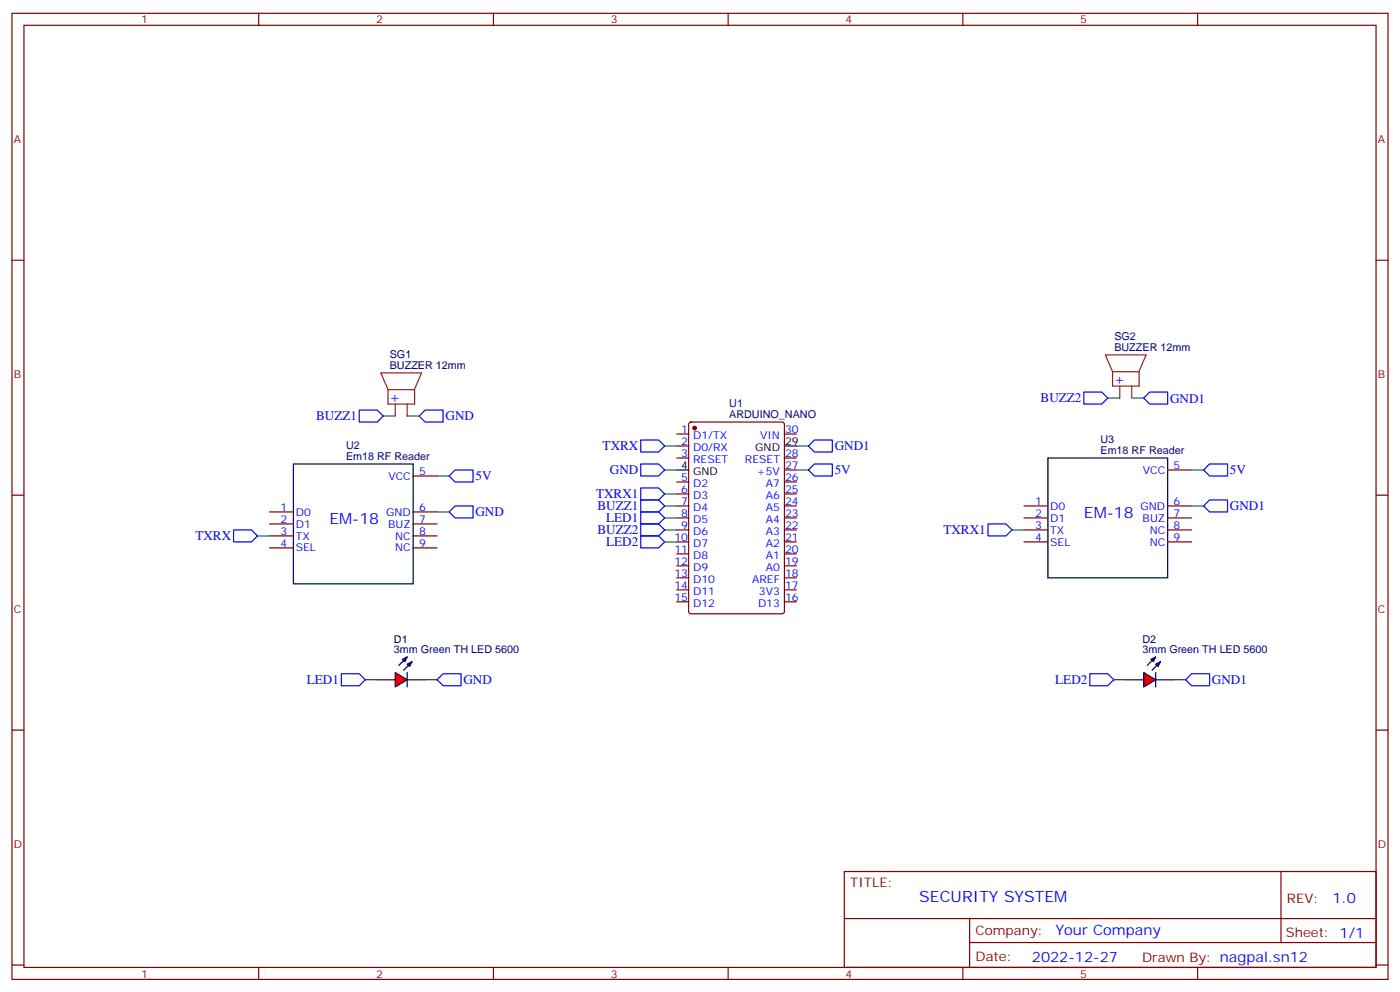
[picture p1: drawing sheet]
<svg xmlns="http://www.w3.org/2000/svg" width="412mm" height="292mm" viewBox="0 0 412 292" stroke-linecap="round" stroke-linejoin="round" font-family="sans-serif">
<g fill="none" stroke="#870000" stroke-width=".35">
<path d="M3.5 3.9h405.4v284.4h-405.4zM7.1 7.4h398.2v277.3h-398.2zM76.2 3.9v3.5M145.3 3.9v3.5M214.5 3.9v3.5M283.6 3.9v3.5M352.8 3.9v3.5M3.5 76.6h3.6M405.3 76.6h3.6M199.3 127.7h3.5M199.3 131.3h3.5M199.3 134.8h3.5"/>
<path d="M203.1 124.4l.5-.2h26.8l.6 .4 .1 55.4-.5 .6-27 .1-.7-.5-.1-55.3zM231.1 127.7h3.5M231.1 134.8h3.5M231.1 138.3h3.5M344 138.3h7M3.5 145.7h3.6M79.4 150.7h7M79.4 154.2h7M79.4 157.7h7M121.7 150.7h7.1M121.7 154.2h7.1M121.7 157.7h7.1"/>
<path d="M121.7 140.1h7.1M199.3 141.9h3.5M199.3 145.4h3.5M199.3 148.9h3.5M199.3 152.4h3.5M199.3 156h3.5M199.3 159.5h3.5M231.1 141.9h3.5M231.1 145.4h3.5M231.1 148.9h3.5M231.1 152.4h3.5M231.1 156h3.5"/>
<path d="M231.1 159.5h3.5M301.6 148.9h7.1M301.6 152.4h7.1M301.6 156h7.1M301.6 159.5h7.1M344 148.9h7M344 152.4h7M344 156h7M344 159.5h7M405.3 145.7h3.6M79.4 161.3h7M121.7 161.3h7.1"/>
<path d="M199.3 163h3.5M199.3 166.5h3.5M199.3 170.1h3.5M199.3 173.6h3.5M199.3 177.1h3.5M231.1 163h3.5M231.1 166.5h3.5M231.1 170.1h3.5M231.1 173.6h3.5M231.1 177.1h3.5M3.5 214.9h3.6M405.3 214.9h3.6"/>
<path d="M248.7 256.5h156.6v28.2h-156.6zM377.3 256.5v20.9M248.7 270.4h156.5M285.6 277.4h119.6M285.6 270.4v14.1M3.5 284h3.6M76.2 284.7v3.6M145.3 284.7v3.6M214.5 284.7v3.6M283.6 284.7v3.6M352.8 284.7v3.6M405.3 284h3.6"/>
</g>
<circle cx="204.6" cy="126" r=".53" fill="#870000" stroke="#870000" stroke-width=".35"/>
<path d="M86.4 136.6h35.3v35.2h-35.3zM199.3 138.3h3.5M231.1 131.3h3.5M308.7 134.8h35.3v35.3h-35.3zM111.1 200.1h5.3" fill="none" stroke="#000" stroke-width=".35"/>
<path d="M112.2 109.7h12l-2.1 5h-7.8zM114.3 114.7v4.2h7.8M116.4 118.9v3.5M119.9 118.9v3.5M122.1 114.7v4.3M325.6 104.5h12l-2.1 4.9h-7.8zM327.7 109.4v4.2h7.8M329.8 113.6v3.6M333.4 113.6v3.6M335.6 109.4v4.3" fill="none" stroke="#8c2424" stroke-width=".35"/>
<path d="M116.4 197.9l3.5 2.2-3.5 2.1z" fill="#f00" stroke="#000" stroke-width=".35"/>
<path d="M119.9 193.4l-2.4 2.4M119.9 197.9v4.3M121.4 194.8l-2.5 2.4M119.9 200.1h5.3M331.6 200.1h5.3" fill="none" stroke="#000" stroke-width=".35"/>
<path d="M118.5 194.1l1.4-.7-.7 1.4zM119.9 195.5l1.5-.7-.8 1.4z" fill="#000" stroke="#000" stroke-width=".35"/>
<path d="M336.9 197.9l3.5 2.2-3.5 2.1z" fill="#f00" stroke="#000" stroke-width=".35"/>
<path d="M340.4 193.4l-2.4 2.4M340.4 197.9v4.3M341.8 194.8l-2.4 2.4M340.4 200.1h5.3" fill="none" stroke="#000" stroke-width=".35"/>
<path d="M339 194.1l1.4-.7-.7 1.4zM340.4 195.5l1.4-.7-.7 1.4z" fill="#000" stroke="#000" stroke-width=".35"/>
<g fill="none" stroke="#00f" stroke-width=".35">
<path d="M319.3 115.4h5.3l1.7 1.8-1.7 1.7h-5.3zM336.9 117.2l1.8-1.8h5.3v3.5h-5.3zM105.8 120.7h5.3l1.8 1.7-1.8 1.8h-5.3zM125.2 120.7h5.3v3.5h-5.3l-1.7-1.8zM188.7 136.6h5.3l1.8 1.7-1.8 1.8h-5.3zM188.7 129.5h5.3l1.8 1.8-1.8 1.7h-5.3zM238.1 131.3l1.8-1.8h5.3v3.5h-5.3zM239.9 136.6h5.3v3.5h-5.3l-1.8-1.8zM354.5 138.3l1.8-1.7h5.3v3.5h-5.3zM68.8 156h5.3l1.7 1.7-1.7 1.8h-5.3zM132.3 140.1l1.8-1.8h5.2v3.6h-5.2zM132.3 150.7l1.8-1.8h5.2v3.5h-5.2z"/>
<path d="M188.7 143.6h5.3l1.8 1.8-1.8 1.7h-5.3zM188.7 147.1h5.3l1.8 1.8-1.8 1.8h-5.3zM188.7 150.7h5.3l1.8 1.7-1.8 1.8h-5.3zM188.7 154.2h5.3l1.8 1.8-1.8 1.7h-5.3zM188.7 157.7h5.3l1.8 1.8-1.8 1.8h-5.3zM291 154.2h5.3l1.8 1.8-1.8 1.7h-5.3zM354.5 148.9l1.8-1.8h5.3v3.6h-5.3zM100.5 198.3h5.3l1.8 1.8-1.8 1.7h-5.3zM321 198.3h5.3l1.8 1.8-1.8 1.7h-5.3zM128.8 200.1l1.7-1.8h5.3v3.5h-5.3zM349.2 200.1l1.8-1.8h5.3v3.5h-5.3z"/>
</g>
<g fill="none" stroke="#008700" stroke-width=".35">
<path d="M326.3 117.2h3.5M333.4 117.2h3.5M112.9 122.4h3.5M119.9 122.4h3.6M195.8 131.3h3.5M195.8 138.3h3.5M234.6 131.3h3.5M234.6 138.3h3.5M351 138.3h3.5M75.8 157.7h3.6M128.8 140.1h3.5M128.8 150.7h3.5"/>
<path d="M195.8 145.4h3.5M195.8 148.9h3.5M195.8 152.4h3.5M195.8 156h3.5M195.8 159.5h3.5M298.1 156h3.5M351 148.9h3.5M107.6 200.1h3.5M125.2 200.1h3.6M328.1 200.1h3.5M345.7 200.1h3.5"/>
</g>
<g font-size="4.6" fill="#00f">
<text x="97" y="154.2">EM-18</text>
<text x="319.3" y="152.4">EM-18</text>
<text x="270.8" y="265.5">SECURITY SYSTEM</text>
</g>
<g font-size="4.2" fill="#00f">
<text x="328.1" y="112.9">+</text>
<text x="114.7" y="118.2">+</text>
<text x="392.5" y="265.8">1.0</text>
<text x="310.9" y="275.3">Your Company</text>
<text x="304" y="283.1">2022-12-27</text>
</g>
<g font-size="3.9" fill="#00f">
<text x="306.5" y="118.4">BUZZ2</text>
<text x="344.7" y="118.5">GND1</text>
<text x="93.1" y="123.7">BUZZ1</text>
<text x="131.2" y="123.8">GND</text>
<text x="177.5" y="132.5">TXRX</text>
<text x="245.9" y="132.6">GND1</text>
<text x="140.1" y="141.4">5V</text>
<text x="179.6" y="139.6">GND</text>
<text x="245.9" y="139.6">5V</text>
<text x="362.3" y="139.6">5V</text>
<text x="175.6" y="146.7">TXRX1</text>
<text x="140.1" y="152">GND</text>
<text x="176" y="150.2">BUZZ1</text>
<text x="178.6" y="153.7">LED1</text>
<text x="362.3" y="150.2">GND1</text>
<text x="57.6" y="159">TXRX</text>
<text x="176" y="157.2">BUZZ2</text>
<text x="178.6" y="160.7">LED2</text>
<text x="277.9" y="157.2">TXRX1</text>
<text x="90.4" y="201.3">LED1</text>
<text x="136.5" y="201.3">GND</text>
<text x="310.9" y="201.3">LED2</text>
<text x="357" y="201.4">GND1</text>
</g>
<g font-size="3.9" fill="#800">
<text x="250.5" y="261.1">TITLE:</text>
<text x="379.1" y="265.8">REV:</text>
<text x="287.4" y="275.3">Company:</text>
<text x="378.7" y="275.9">Sheet: 1/1</text>
<text x="287.4" y="283">Date:</text>
<text x="336.4" y="283.1">Drawn By: nagpal.sn12</text>
</g>
<g font-size="3.2" fill="#800">
<text x="41.6" y="6.9">1</text>
<text x="110.8" y="6.9">2</text>
<text x="179.9" y="6.9">3</text>
<text x="249.1" y="6.9">4</text>
<text x="318.2" y="6.9">5</text>
<text x="4.1" y="42">A</text>
<text x="405.9" y="42">A</text>
<text x="4.1" y="111.2">B</text>
<text x="405.9" y="111.2">B</text>
<text x="4.1" y="180.3">C</text>
<text x="405.9" y="180.3">C</text>
<text x="4.1" y="249.4">D</text>
<text x="405.9" y="249.4">D</text>
<text x="41.6" y="287.7">1</text>
<text x="110.8" y="287.7">2</text>
<text x="179.9" y="287.7">3</text>
<text x="249.1" y="287.7">4</text>
<text x="318.2" y="287.7">5</text>
</g>
<g font-size="3.2" fill="#000080">
<text x="328.2" y="100.2">SG2</text>
<text x="114.8" y="105.5">SG1</text>
<text x="328.2" y="103.4">BUZZER 12mm</text>
<text x="114.8" y="108.7">BUZZER 12mm</text>
<text x="214.8" y="119.8">U1</text>
<text x="214.8" y="123">ARDUINO_NANO</text>
<text x="324.2" y="130.3">U3</text>
<text x="101.9" y="135.3">Em18 RF Reader</text>
<text x="101.9" y="132.1">U2</text>
<text x="324.2" y="133.5">Em18 RF Reader</text>
<text x="116" y="189.1">D1</text>
<text x="336.5" y="189.1">D2</text>
<text x="116" y="192.3">3mm Green TH LED 5600</text>
<text x="336.5" y="192.3">3mm Green TH LED 5600</text>
</g>
<g font-size="3.2" fill="#00f">
<text x="200.7" y="127.4">1</text>
<text x="200.7" y="130.9">2</text>
<text x="204.2" y="129.2">D1/TX</text>
<text x="223.9" y="129.2">VIN</text>
<text x="231.2" y="127.4">30</text>
<text x="200.7" y="134.4">3</text>
<text x="204.2" y="132.7">D0/RX</text>
<text x="204.2" y="136.2">RESET</text>
<text x="219.4" y="136.2">RESET</text>
<text x="231.2" y="138">27</text>
<text x="231.2" y="134.4">28</text>
<text x="345.7" y="138">5</text>
<text x="114.4" y="141.1">VCC</text>
<text x="123.5" y="139.7">5</text>
<text x="200.7" y="141.5">5</text>
<text x="204.2" y="143.3">D2</text>
<text x="223" y="139.7">+5V</text>
<text x="225.6" y="143.3">A7</text>
<text x="231.2" y="141.5">26</text>
<text x="336.7" y="139.4">VCC</text>
<text x="200.7" y="145">6</text>
<text x="200.7" y="148.6">7</text>
<text x="204.2" y="146.8">D3</text>
<text x="225.6" y="146.8">A6</text>
<text x="231.2" y="148.6">24</text>
<text x="231.2" y="145">25</text>
<text x="304.9" y="148.6">1</text>
<text x="309.4" y="150">D0</text>
<text x="336" y="150">GND</text>
<text x="345.7" y="148.6">6</text>
<text x="82.6" y="150.3">1</text>
<text x="82.6" y="153.8">2</text>
<text x="87.1" y="151.7">D0</text>
<text x="87.1" y="155.3">D1</text>
<text x="113.7" y="151.7">GND</text>
<text x="114.3" y="155.3">BUZ</text>
<text x="123.5" y="150.3">6</text>
<text x="123.5" y="153.8">7</text>
<text x="200.7" y="152.1">8</text>
<text x="200.7" y="155.6">9</text>
<text x="204.2" y="150.3">D4</text>
<text x="204.2" y="153.8">D5</text>
<text x="225.6" y="153.8">A4</text>
<text x="225.6" y="150.3">A5</text>
<text x="231.2" y="155.6">22</text>
<text x="231.2" y="152.1">23</text>
<text x="304.9" y="152.1">2</text>
<text x="304.9" y="155.6">3</text>
<text x="309.4" y="153.5">D1</text>
<text x="336.6" y="153.5">BUZ</text>
<text x="345.7" y="152.1">7</text>
<text x="345.7" y="155.6">8</text>
<text x="82.6" y="157.4">3</text>
<text x="82.6" y="160.9">4</text>
<text x="87.1" y="158.8">TX</text>
<text x="116.4" y="158.8">NC</text>
<text x="123.5" y="157.4">8</text>
<text x="123.5" y="160.9">9</text>
<text x="198.6" y="159.1">10</text>
<text x="204.2" y="157.4">D6</text>
<text x="204.2" y="160.9">D7</text>
<text x="225.6" y="160.9">A2</text>
<text x="225.6" y="157.4">A3</text>
<text x="231.2" y="159.1">21</text>
<text x="304.9" y="159.1">4</text>
<text x="309.4" y="157">TX</text>
<text x="309.4" y="160.5">SEL</text>
<text x="338.7" y="157">NC</text>
<text x="338.7" y="160.5">NC</text>
<text x="345.7" y="159.1">9</text>
<text x="87.1" y="162.3">SEL</text>
<text x="116.4" y="162.3">NC</text>
<text x="198.6" y="162.7">11</text>
<text x="198.6" y="166.2">12</text>
<text x="204.2" y="164.4">D8</text>
<text x="204.2" y="168">D9</text>
<text x="225.6" y="168">A0</text>
<text x="225.6" y="164.4">A1</text>
<text x="231.2" y="166.2">19</text>
<text x="231.2" y="162.7">20</text>
<text x="198.6" y="169.7">13</text>
<text x="198.6" y="173.2">14</text>
<text x="204.2" y="171.5">D10</text>
<text x="221.6" y="171.5">AREF</text>
<text x="231.2" y="173.2">17</text>
<text x="231.2" y="169.7">18</text>
<text x="198.6" y="176.8">15</text>
<text x="204.2" y="175">D11</text>
<text x="204.2" y="178.5">D12</text>
<text x="223.3" y="178.5">D13</text>
<text x="223.6" y="175">3V3</text>
<text x="231.2" y="176.8">16</text>
</g>
<g font-size="3.2">
<text x="231.2" y="130.9">29</text>
<text x="200.7" y="138">4</text>
<text x="222.5" y="132.7">GND</text>
<text x="204.2" y="139.7">GND</text>
</g>
</svg>
